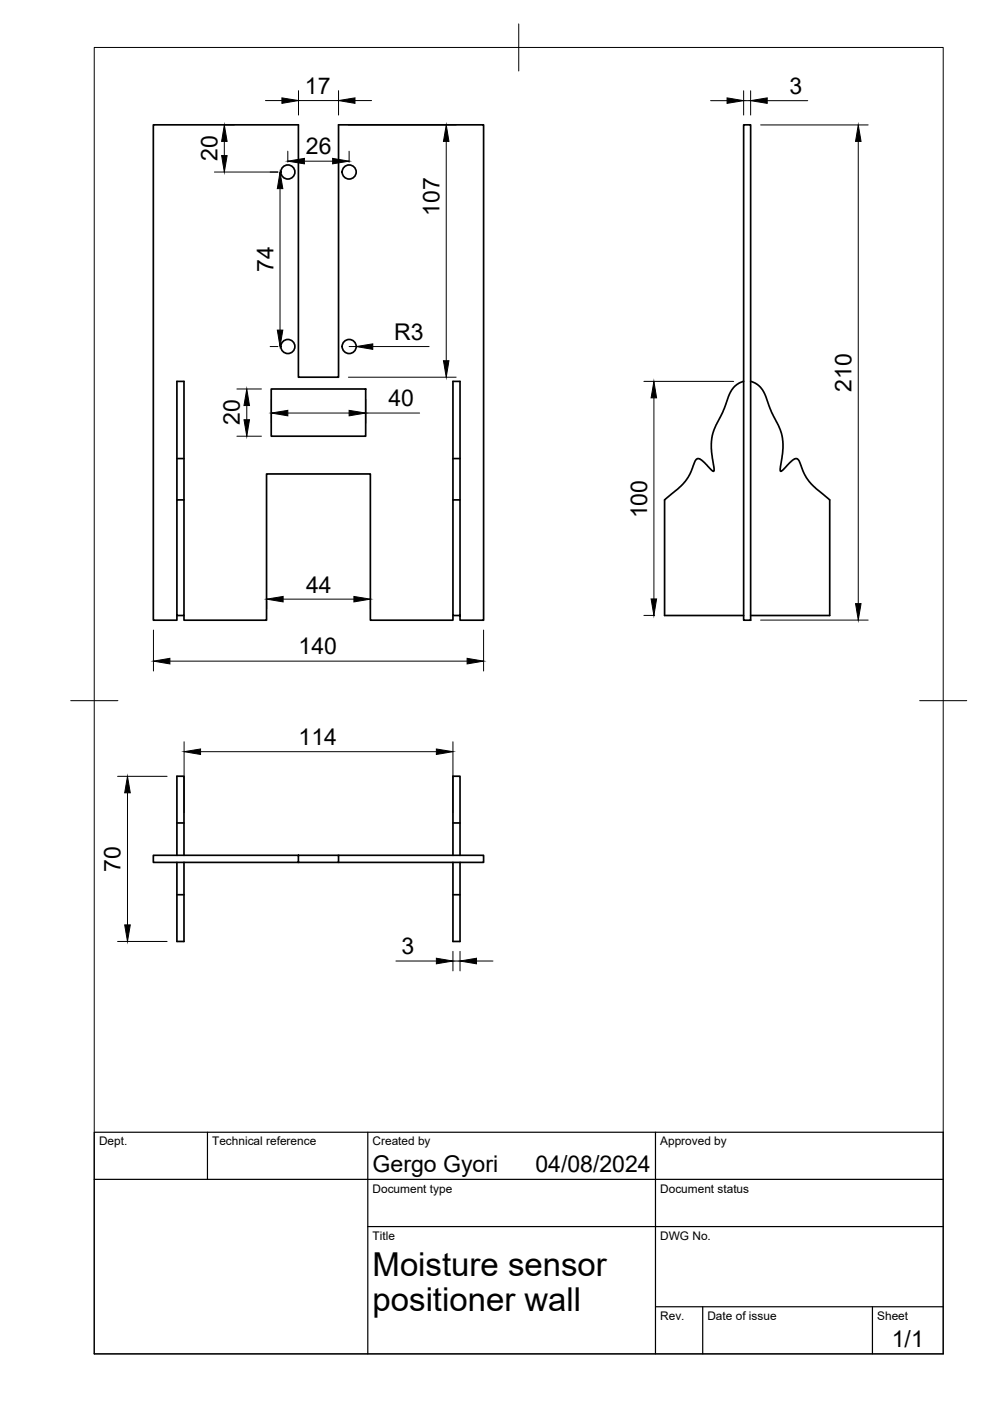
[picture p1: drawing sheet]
<svg xmlns="http://www.w3.org/2000/svg" width="210mm" height="297mm" viewBox="0 0 210 297" stroke-linecap="round" stroke-linejoin="round" font-family="sans-serif">
<!-- layer: Visible -->
<g fill="none" stroke="#000" stroke-width=".36">
<path d="M157.7 26.5h1.5v105h-1.5zM37.5 97.2h1.5M57.5 82.5h20v10h-20zM96 97.2h1.5M157.7 80.9l-1.5 .6-.6 .6-.7 .9-1.7 4.4-1.4 2.7-.6 1.7-.4 1.9v1.3l.6 4.9h-.2l-.4-.2-2.1-2.2-.5-.3-.4 .1-.4 .3-1.1 2.9-1 1.6-1.4 1.4-3 2.5v24.5h16.8M159.2 80.9l1.4 .6 .7 .6 .6 .9 1.7 4.4 1.4 2.7 .7 1.7 .3 1.9v1.3l-.6 4.9h.3l.3-.2 2.1-2.2 .5-.3 .4 .1 .4 .3 1.1 2.9 1.1 1.6 1.3 1.4 3 2.5v24.5h-16.7M37.5 106h1.5v24.5h-1.5zM37.5 106v-25.1h1.5v25.1M96 106v-25.1h1.5v25.1M37.5 130.5v1h-5v-105h30.8v53.5h8.5v-53.5h30.7v105h-5v-25.5h-1.5v24.5h1.5M39 130.5v1h17.5v-31h22v31h17.5v-1M37.5 174.5h1.5"/>
<path d="M96 174.5h1.5M37.5 181.3v-16.7h1.5v16.7M37.5 182.8v16.8h1.5v-16.8M37.5 189.7h1.5M63.3 181.3v1.5h8.5v-1.5h-39.3v1.5h30.8M71.8 181.3h30.7v1.5h-30.7M96 181.3v-16.7h1.5v16.7M96 182.8v16.8h1.5v-16.8M96 189.7h1.5"/>
<circle cx="61" cy="36.5" r="1.49"/>
<circle cx="74" cy="36.5" r="1.49"/>
<circle cx="61" cy="73.5" r="1.49"/>
<circle cx="74" cy="73.5" r="1.49"/>
</g>
<!-- layer: TITLEBLOCK -->
<path d="M20 240.1h180v46.9h-180zM20 250h180M44 240.1v9.9M78 240.1v46.9M139 240.1v46.9M78 260.1h122M139 277.1h61M149 277.1v9.9M185 277.1v9.9" fill="none" stroke="#000" stroke-width=".25"/>
<!-- layer: FD_Dimensions -->
<g fill="none" stroke="#000" stroke-width=".21">
<path d="M63.3 19.2v5.2M71.8 19.2v5.2M157.7 19.2v5.2M159.2 19.2v5.2M45.5 36.5h13.4M47.6 30v3M47.7 26.5h2M56.3 21.3h3.5M59.4 40v30M61 32.1v2.3M63.3 21.3h8.5M64.5 34.2h6"/>
<path d="M73.9 26.5h22.8M74 32.1v2.3M75.3 21.3h3.5M94.6 30v46.5M150.7 21.3h3.5M157.7 21.3h1.5M161.3 26.5h22.8M162.7 21.3h8.6M182 30v98M57.3 73.5h1.6M73.9 80h22.8M74 73.5h1.5"/>
<path d="M79 73.5h12M50.2 92.5h5.2M50.2 82.5h5.2M52.3 86v3M57.5 84.6v5.1M61 87.6h13M77.5 84.6v5.1M77.5 87.6h11.5M136.5 80.9h19.1M138.6 84.4v42.6M32.5 133.6v8.7M56.5 127.4v1.7"/>
<path d="M60 127h15M78.5 127.4v1.7M102.5 133.6v8.7M136.5 130.5h2.3M161.3 131.5h22.8M36 140.2h63M39 157.3v15M42.5 159.4h50M96 157.3v15M24.9 164.6h10.5M27 168.1v28M24.9 199.6h10.5"/>
<path d="M83.9 203.8h8.6M96 201.7v4.2M96 203.8h1.5M97.5 201.7v4.2M101 203.8h3.5"/>
</g>
<g fill="#000" stroke="#000" stroke-width=".21">
<path d="M47 33h1.2l-.6 3.5zM47.6 26.5l.6 3.5h-1.2zM59.4 36.5l.6 3.5h-1.2zM59.8 20.8l3.5 .5-3.5 .6zM61 34.2l3.5-.6v1.1zM70.5 33.6l3.5 .6-3.5 .5zM71.8 21.3l3.5-.5v1.1zM94.6 26.5l.6 3.5h-1.2zM154.2 20.8l3.5 .5-3.5 .6zM159.2 21.3l3.5-.5v1.1zM182 26.5l.6 3.5h-1.2zM58.8 70h1.2l-.6 3.5z"/>
<path d="M75.5 73.5l3.5-.6v1.2zM94 76.5h1.2l-.6 3.5zM51.7 89h1.2l-.6 3.5zM52.3 82.5l.6 3.5h-1.2zM57.5 87.6l3.5-.6v1.2zM74 87l3.5 .6-3.5 .6zM138.6 80.9l.6 3.5h-1.2zM32.5 140.2l3.5-.6v1.2zM56.5 127l3.5-.5v1.1zM75 126.5l3.5 .5-3.5 .6zM99 139.6l3.5 .6-3.5 .6zM138 127h1.2l-.6 3.5z"/>
<path d="M181.4 128h1.2l-.6 3.5zM39 159.4l3.5-.6v1.2zM92.5 158.8l3.5 .6-3.5 .6zM27 164.6l.6 3.5h-1.2zM26.4 196.1h1.2l-.6 3.5zM92.5 203.2l3.5 .6-3.5 .6zM97.5 203.8l3.5-.6v1.2z"/>
</g>
<!-- layer: BORDER -->
<path d="M20 10.1h180v276.9h-180zM110 5.1v10M15 148.6h10M195 148.6h10" fill="none" stroke="#000" stroke-width=".21"/>
<g font-size="7">
<text x="79" y="270.6">Moisture sensor</text>
<text x="79" y="278.1">positioner wall</text>
</g>
<g font-size="4.9">
<text x="64.7" y="19.9">17</text>
<text x="167.4" y="19.9">3</text>
<text x="46.1" y="34.1" transform="rotate(-90 46.1 34.1)">20</text>
<text x="64.9" y="32.7">26</text>
<text x="93.2" y="45.8" transform="rotate(-90 93.2 45.8)">107</text>
<text x="58" y="57.7" transform="rotate(-90 58 57.7)">74</text>
<text x="83.5" y="72">R3</text>
<text x="180.5" y="83" transform="rotate(-90 180.5 83)">210</text>
<text x="82.4" y="86.1">40</text>
<text x="50.9" y="90.2" transform="rotate(-90 50.9 90.2)">20</text>
<text x="137.2" y="109.9" transform="rotate(-90 137.2 109.9)">100</text>
<text x="64.9" y="125.6">44</text>
<text x="63.3" y="138.7">140</text>
<text x="63.3" y="158">114</text>
<text x="25.6" y="184.8" transform="rotate(-90 25.6 184.8)">70</text>
<text x="85.1" y="202.3">3</text>
<text x="79" y="248.5">Gergo Gyori</text>
<text x="113.5" y="248.5">04/08/2024</text>
<text x="189.1" y="285.7">1/1</text>
</g>
<g font-size="2.5">
<text x="21" y="242.9">Dept.</text>
<text x="45" y="242.9">Technical reference</text>
<text x="79" y="242.9">Created by</text>
<text x="140" y="242.9">Approved by</text>
<text x="79" y="252.8">Document type</text>
<text x="140" y="252.8">Document status</text>
<text x="79" y="262.9">Title</text>
<text x="140" y="262.9">DWG No.</text>
<text x="140" y="279.9">Rev.</text>
<text x="150" y="279.9">Date of issue</text>
<text x="186" y="279.9">Sheet</text>
</g>
</svg>
